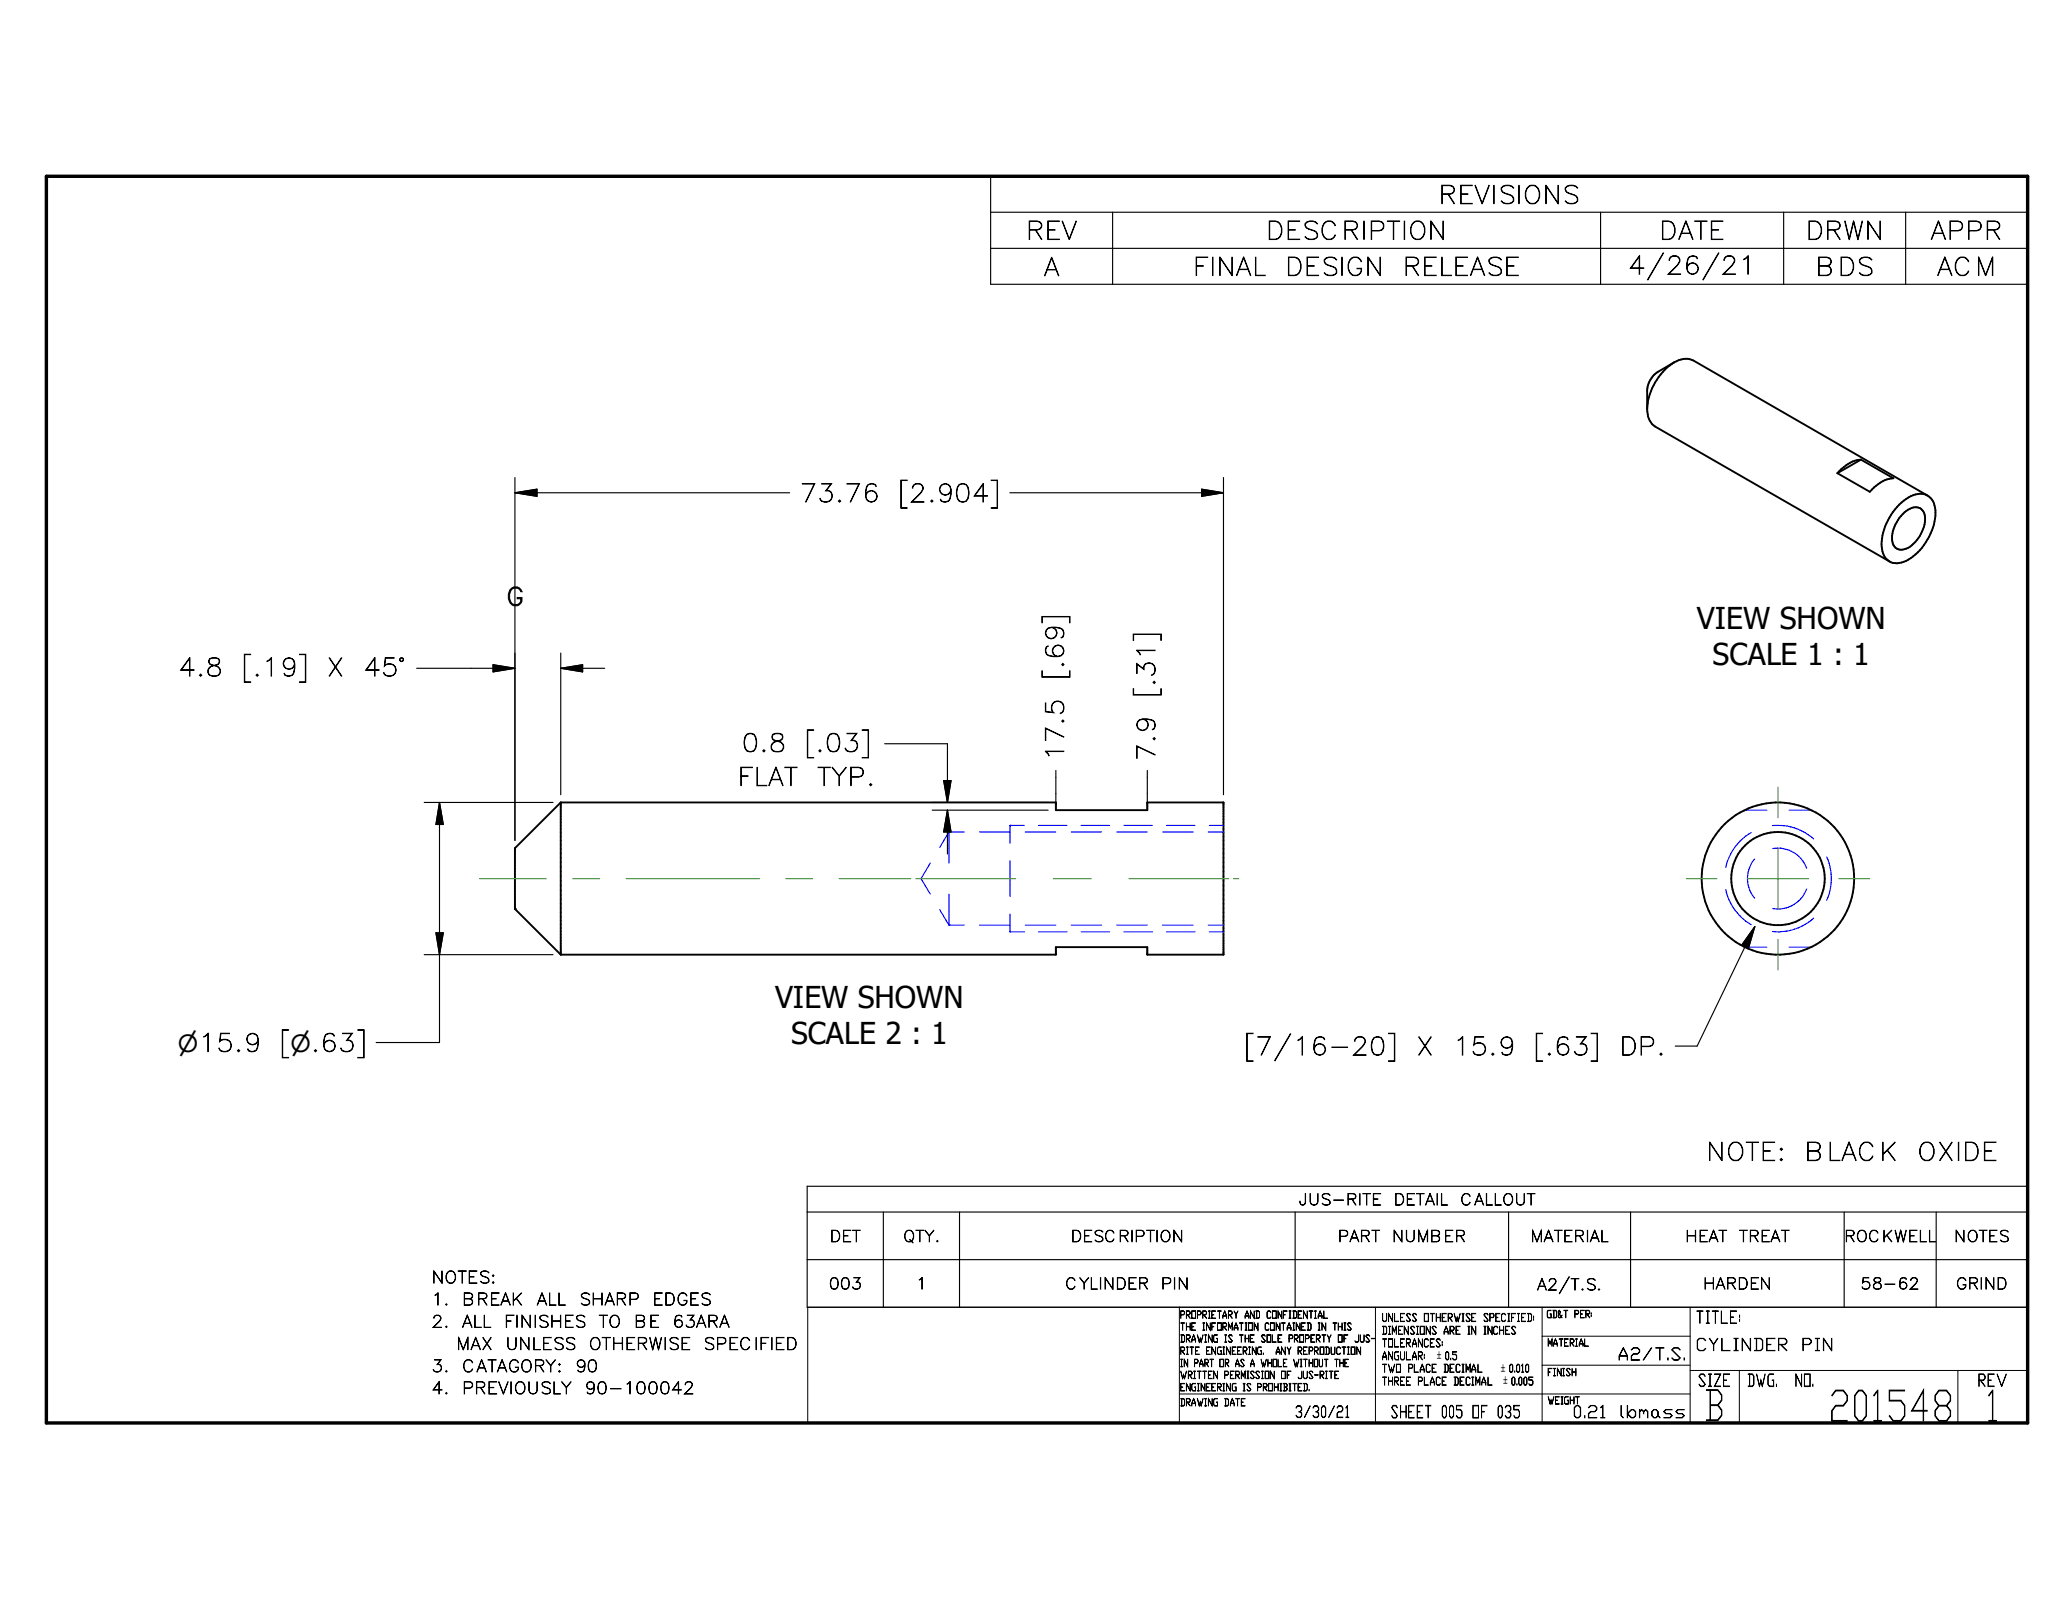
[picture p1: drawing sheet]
<svg xmlns="http://www.w3.org/2000/svg" width="279mm" height="216mm" viewBox="0 0 279 216" stroke-linecap="round" stroke-linejoin="round" font-family="sans-serif">
<g fill="none" stroke="#000" stroke-width=".25">
<path d="M222.2 55.2a2.73 2.73 0 0 0 1.1 2.4l31.6 18.2M225.9 48.9a2.64 2.64 0 0 1 2.5-.3l31.6 18.3M225.9 48.9a8.2 8.2 0 0 0-3.7 6.3M225.9 48.9l-2.2 1.3a3.2 3.2 0 0 0-1.5 2.5v2.5M251.1 62a4.7 4.7 0 0 0-3.2 1.9M251.1 62l-3.2 1.9M251.1 62l4.3 2.5a4.5 4.5 0 0 0-3.1 1.9l-4.4-2.5M256.7 69.4a2.03 2.03 0 0 1 2.5-.8 2.31 2.31 0 0 1 .2 2.8 4.2 4.2 0 0 1-2.7 2.8 1.24 1.24 0 0 1-1.4-1.3 4.9 4.9 0 0 1 1.4-3.5zM260 66.9a2.8 2.8 0 0 1 1.1 3.1 7.8 7.8 0 0 1-4.3 5.8l-.9 .2h-.5l-.5-.2M260 66.9a2.98 2.98 0 0 0-3.2 .7 7.7 7.7 0 0 0-2.9 6.5l.4 1.1 .6 .6M75.6 108.3h66.8v1h12.4v-1h10.3v20.5h-10.3v-1h-12.4v1h-66.8M75.6 108.3v20.5"/>
<path d="M75.6 108.3l-6.1 6.2v8.2M69.5 122.7h.1M69.5 122.7l6.1 6.1"/>
<circle cx="239.9" cy="118.5" r="6.3"/>
<circle cx="239.9" cy="118.5" r="10.3"/>
</g>
<g fill="none" stroke="#00f" stroke-width=".15">
<path d="M125.5 116.5l-1.2 2.1 1.2 2M128 112.3v4.2M128 112.3l-1.2 2M128 112.3h2.1M132.1 112.3h4.2M136.3 111.4h.1M136.3 111.4h1.9M136.3 111.4v2.4M136.3 116.2v4.7M138.3 112.3h4.1M140.1 111.4h3.8M144.5 112.3h4.1"/>
<path d="M145.9 111.4h3.8M150.7 112.3h4.1M151.6 111.4h3.9M156.8 112.3h4.2M157.4 111.4h3.8M163 112.3h2.1M163.2 111.4h1.9M235.4 109.3h3M236.3 112.3a7.1 7.1 0 0 0-3.5 4.8M236.7 115.9a4 4 0 0 0 0 5.3M239.1 111.4a7.2 7.2 0 0 1 5.6 1.8M239.2 114.5a4.2 4.2 0 0 1 4.5 2.6"/>
<path d="M241.4 109.3h2.9M243.7 120a4.1 4.1 0 0 1-4.5 2.6M246.4 115.6a7 7 0 0 1 0 5.9M126.8 122.8l1.2 2M128 124.8h.1M128 120.6v4.2M128 124.8h2.1M132.1 124.8h4.2M136.3 123.3v2.4h1.9M138.3 124.8h4.1M140.1 125.7h3.8M144.5 124.8h4.1"/>
<path d="M145.9 125.7h3.8M150.7 124.8h4.1M151.6 125.7h3.9M156.8 124.8h4.2M157.4 125.7h3.8M163 124.8h2.1M163.2 125.7h1.9M232.8 120a7.2 7.2 0 0 0 3.5 4.8M235.4 127.8h3M241.4 127.8h2.9M244.7 123.9a7.2 7.2 0 0 1-5.6 1.8"/>
</g>
<path d="M6.3 23.8h267.3v168.2h-267.3z" fill="none" stroke="#000" stroke-width=".46"/>
<path d="M109 176.4h164.6v15.6h-164.6zM159.1 176.4v15.6M185.6 176.4v15.6M208 176.4v15.6M228 176.4v15.6M159.1 188.1h68.9M208 180.3h20M208 184.2h20M228 184.9h45.6M234.7 184.9v7.1M264.1 184.9v7.1" fill="none" stroke="#000" stroke-width=".13"/>
<g fill="none" stroke="#000" stroke-width=".15">
<path d="M133.6 23.8h140v14.6h-140zM133.6 28.6h140M133.6 33.5h140M150.1 28.6v9.8M215.9 28.6v9.8M240.6 28.6v9.8M257.1 28.6v9.8M69.5 64.4v49M69.5 66.5h37M69.5 66.5l2.9-.5v1zM136.2 66.5h28.9M162.1 66l3 .5-3 .5z"/>
<path d="M165.1 64.4v42.8M56.2 90.2h13.3M66.5 89.7l3 .5-3 .5zM75.6 90.2h6M75.6 90.2l3-.5v1zM75.6 88.1v19.1M57.2 108.3h17.4M59.3 108.3v32.4h-8.6M59.3 108.3l.5 3h-1zM119.4 100.4h8.4v7.9M125.8 109.3h15.6M125.8 108.3h15.6"/>
<path d="M127.3 105.3h1l-.5 3zM127.8 109.3v5.9M127.8 109.3l.5 3h-1zM142.4 104v4.3M154.8 104v4.3M57.2 128.8h17.4M58.8 125.9h1l-.5 2.9zM236.7 125l-7.7 16.2h-3M236.7 125l-.8 2.9-.9-.4zM108.9 160.1h164.7v16.3h-164.7zM108.9 163.5h164.7M108.9 170h164.7"/>
<path d="M119.2 163.5v12.9M129.5 163.5v12.9M174.7 163.5v12.9M203.5 163.5v12.9M220 163.5v12.9M248.8 163.5v12.9M261.2 163.5v12.9"/>
</g>
<path d="M69.5 66.5l2.9-.5v1zM162.1 66l3 .5-3 .5zM66.5 89.7l3 .5-3 .5zM75.6 90.2l3-.5v1zM59.3 108.3l.5 3h-1zM127.3 105.3h1l-.5 3zM127.8 109.3l.5 3h-1zM58.8 125.9h1l-.5 2.9zM236.7 125l-.8 2.9-.9-.4z" fill="#000" stroke="#000" stroke-width=".15"/>
<g fill="none" stroke="#23a718" stroke-width=".15">
<path d="M64.7 118.6h9M77.3 118.6h3.6M84.5 118.6h17.9M106 118.6h3.6M113.2 118.6h9.7M123.6 118.6h13.4M142.1 118.6h5.1M152.3 118.6h13.4M166.4 118.6h.7M227.5 118.6h4.1M235.7 118.6h8.3M239.9 106.2v4.1"/>
<path d="M239.9 114.5v8.2M248.1 118.6h4.1M239.9 126.8v4.1"/>
</g>
<g font-size="5.7">
<text x="246.6" y="191.7">201548</text>
<text x="267.8" y="191.7">1</text>
</g>
<text font-size="5.6" x="229.7" y="191.6">B</text>
<g font-size="4.1">
<text x="228.9" y="84.9">VIEW SHOWN</text>
<text x="231.1" y="89.8">SCALE 1 : 1</text>
<text x="104.6" y="136">VIEW SHOWN</text>
<text x="106.7" y="140.9">SCALE 2 : 1</text>
</g>
<text font-size="3.4" x="68.2" y="81.7">G</text>
<g font-size="3.3">
<text x="194.1" y="27.5">REVISIONS</text>
<text x="138.4" y="32.3">REV</text>
<text x="170.8" y="32.3">DESCRIPTION</text>
<text x="223.8" y="32.3">DATE</text>
<text x="243.6" y="32.3">DRWN</text>
<text x="260.4" y="32.3">APPR</text>
<text x="140.8" y="37.2">A</text>
<text x="160.9" y="37.2">FINAL</text>
<text x="173.4" y="37.2">DESIGN</text>
<text x="189.2" y="37.2">RELEASE</text>
<text x="219.6" y="37">4/26/21</text>
<text x="244.9" y="37.2">BDS</text>
<text x="261.3" y="37.2">ACM</text>
<text x="107.9" y="67.7">73.76</text>
<text x="121.2" y="67.7">[2.904]</text>
<text x="24" y="91.2">4.8</text>
<text x="32.6" y="91.2">[.19]</text>
<text x="44.1" y="91.2">X</text>
<text x="49" y="91.2">45°</text>
<text x="143.5" y="91.7" transform="rotate(-90 143.5 91.7)">[.69]</text>
<text x="155.8" y="94.1" transform="rotate(-90 155.8 94.1)">[.31]</text>
<text x="100" y="101.4">0.8</text>
<text x="108.6" y="101.4">[.03]</text>
<text x="99.5" y="106">FLAT</text>
<text x="110.2" y="106">TYP.</text>
<text x="143.5" y="102.7" transform="rotate(-90 143.5 102.7)">17.5</text>
<text x="155.8" y="102.7" transform="rotate(-90 155.8 102.7)">7.9</text>
<text x="37.7" y="141.9">[n.63]</text>
<text x="167.9" y="142.4">[7/16-20]</text>
<text x="191" y="142.4">X</text>
<text x="196" y="142.4">15.9</text>
<text x="206.9" y="142.4">[.63]</text>
<text x="218.5" y="142.4">DP.</text>
<text x="230.2" y="156.6">NOTE:</text>
<text x="243.4" y="156.6">BLACK</text>
<text x="258.6" y="156.6">OXIDE</text>
</g>
<text font-size="3.2" x="24" y="141.9">n15.9</text>
<g font-size="2.3">
<text x="228.7" y="178.6">TITLE:</text>
<text x="218.2" y="183.5">A2/T.S.</text>
<text x="228.7" y="182.2">CYLINDER</text>
<text x="243" y="182.2">PIN</text>
<text x="187.6" y="191.3">SHEET 005 OF 035</text>
<text x="212.1" y="191.3">0.21</text>
<text x="218.4" y="191.3">lbmass</text>
<text x="229" y="187.1">SIZE</text>
<text x="235.7" y="187.1">DWG.</text>
<text x="242.1" y="187.1">NO.</text>
<text x="266.8" y="187.1">REV</text>
</g>
<g font-size="2.2">
<text x="58.2" y="173.1">NOTES:</text>
<text x="58.2" y="176.1">1.</text>
<text x="58.2" y="179.1">2.</text>
<text x="62.3" y="176.1">BREAK</text>
<text x="62.3" y="179.1">ALL</text>
<text x="68" y="179.1">FINISHES</text>
<text x="72.4" y="176.1">ALL</text>
<text x="78.1" y="176.1">SHARP</text>
<text x="80.8" y="179.1">TO</text>
<text x="85.5" y="179.1">BE</text>
<text x="88" y="176.1">EDGES</text>
<text x="90.7" y="179.1">63ARA</text>
<text x="58.2" y="185.1">3.</text>
<text x="61.5" y="182.1">MAX</text>
<text x="62.3" y="185.1">CATAGORY:</text>
<text x="68.2" y="182.1">UNLESS</text>
<text x="77.6" y="185.1">90</text>
<text x="79.4" y="182.1">OTHERWISE</text>
<text x="94.9" y="182.1">SPECIFIED</text>
<text x="58.2" y="188.1">4.</text>
<text x="62.3" y="188.1">PREVIOUSLY</text>
<text x="78.8" y="188.1">90-100042</text>
</g>
<g font-size="2.1">
<text x="111.9" y="167.6">DET</text>
<text x="121.8" y="167.6">QTY.</text>
<text x="144.4" y="167.6">DESCRIPTION</text>
<text x="175.2" y="162.6">JUS-RITE</text>
<text x="180.5" y="167.6">PART</text>
<text x="187.8" y="167.6">NUMBER</text>
<text x="188" y="162.6">DETAIL</text>
<text x="197" y="162.6">CALLOUT</text>
<text x="206.5" y="167.6">MATERIAL</text>
<text x="227.3" y="167.6">HEAT</text>
<text x="234.6" y="167.6">TREAT</text>
<text x="248.8" y="167.6">ROCKWELL</text>
<text x="263.6" y="167.6">NOTES</text>
<text x="111.8" y="173.9">003</text>
<text x="123.6" y="173.9">1</text>
<text x="143.7" y="173.9">CYLINDER</text>
<text x="156.6" y="173.9">PIN</text>
<text x="229.7" y="173.9">HARDEN</text>
<text x="251" y="173.9">58-62</text>
<text x="263.9" y="173.9">GRIND</text>
<text x="207.3" y="174.1">A2/T.S.</text>
<text x="174.7" y="191.3">3/30/21</text>
</g>
<g font-size="1.5">
<text x="186.4" y="178.3">UNLESS OTHERWISE SPECIFIED:</text>
<text x="186.4" y="180">DIMENSIONS ARE IN INCHES</text>
<text x="186.4" y="181.7">TOLERANCES:</text>
<text x="186.4" y="183.5">ANGULAR:</text>
<text x="186.4" y="185.2">TWO PLACE DECIMAL</text>
<text x="186.4" y="186.9">THREE PLACE DECIMAL</text>
</g>
<g font-size="1.4">
<text x="193.9" y="183.4">`0.5</text>
<text x="202.5" y="185.1">`0.010</text>
<text x="202.8" y="186.8">`0.005</text>
</g>
<g font-size="1.3">
<text x="159.2" y="177.9">PROPRIETARY AND CONFIDENTIAL</text>
<text x="159.2" y="179.5">THE INFORMATION CONTAINED IN THIS</text>
<text x="208.6" y="177.8">GD&amp;T PER:</text>
<text x="159.2" y="181.1">DRAWING IS THE SOLE PROPERTY OF JUS-</text>
<text x="159.2" y="182.8">RITE ENGINEERING.</text>
<text x="159.2" y="184.4">IN PART OR AS A WHOLE WITHOUT THE</text>
<text x="172" y="182.8">ANY REPRODUCTION</text>
<text x="208.7" y="181.7">MATERIAL</text>
<text x="208.7" y="185.6">FINISH</text>
<text x="159.2" y="189.7">DRAWING DATE</text>
<text x="159.2" y="186">WRITTEN PERMISSION OF JUS-RITE</text>
<text x="159.2" y="187.7">ENGINEERING IS PROHIBITED.</text>
<text x="208.7" y="189.4">WEIGHT</text>
</g>
</svg>
